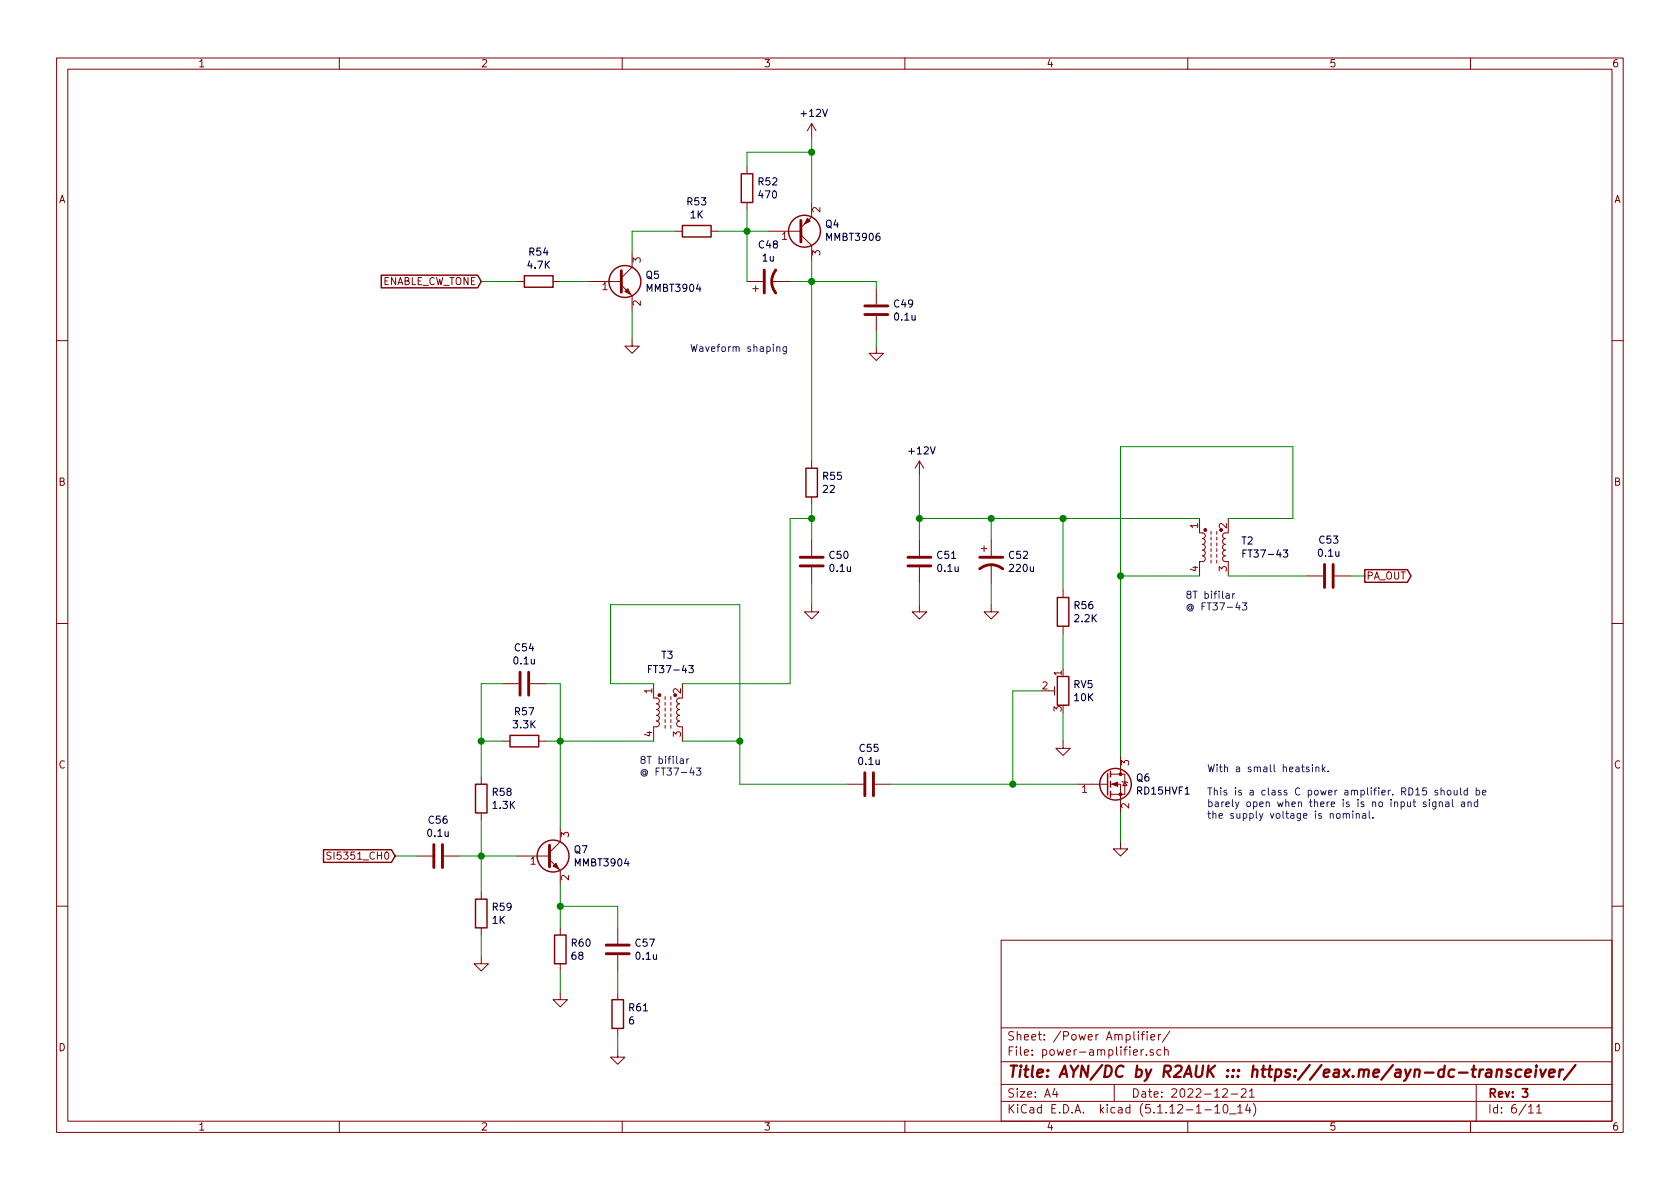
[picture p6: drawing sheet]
EESchema Schematic File Version 4
EELAYER 30 0
EELAYER END
$Descr A4 11693 8268
encoding utf-8
Sheet 6 11
Title "AYN/DC by R2AUK ::: https://eax.me/ayn-dc-transceiver/"
Date "2022-12-21"
Rev "3"
Comp ""
Comment1 ""
Comment2 ""
Comment3 ""
Comment4 ""
$EndDescr
Text GLabel 2750 5950 0    50   Input ~ 0
SI5351_CH0
Text GLabel 9500 4000 2    50   Output ~ 0
PA_OUT
$Comp
L Device:C C?
U 1 1
P 9250 4000
AR Path="/638B3032/637669BE" Ref="C?"  Part="1" 
AR Path="/63A3545E/637669BE" Ref="C?"  Part="1" 
AR Path="/63701EE5/637669BE" Ref="C53"  Part="1" 
F 0 "C53" V 8998 4000 50  0000 C CNN
F 1 "0.1u" V 9089 4000 50  0000 C CNN
F 2 "Capacitor_SMD:C_0805_2012Metric_Pad1.15x1.40mm_HandSolder" H 9288 3850 50  0001 C CNN
F 3 "~" H 9250 4000 50  0001 C CNN
	1    9250 4000
	0    1    1    0   
$EndComp
Wire Wire Line
	9500 4000 9400 4000
$Comp
L Transistor_BJT:MMBT3906 Q4
U 1 1
P 5550 1600
F 0 "Q4" H 5741 1554 50  0000 L CNN
F 1 "MMBT3906" H 5741 1645 50  0000 L CNN
F 2 "Package_TO_SOT_SMD:SOT-23" H 5750 1525 50  0001 L CIN
F 3 "https://www.fairchildsemi.com/datasheets/2N/2N3906.pdf" H 5550 1600 50  0001 L CNN
	1    5550 1600
	1    0    0    1   
$EndComp
$Comp
L Device:C C49
U 1 1
P 6100 2150
F 0 "C49" H 6215 2196 50  0000 L CNN
F 1 "0.1u" H 6215 2105 50  0000 L CNN
F 2 "Capacitor_SMD:C_0805_2012Metric_Pad1.15x1.40mm_HandSolder" H 6138 2000 50  0001 C CNN
F 3 "~" H 6100 2150 50  0001 C CNN
	1    6100 2150
	1    0    0    -1  
$EndComp
$Comp
L power:GND #PWR089
U 1 1
P 6100 2400
F 0 "#PWR089" H 6100 2150 50  0001 C CNN
F 1 "GND" H 6105 2227 50  0001 C CNN
F 2 "" H 6100 2400 50  0001 C CNN
F 3 "" H 6100 2400 50  0001 C CNN
	1    6100 2400
	1    0    0    -1  
$EndComp
Wire Wire Line
	6100 2000 6100 1950
Wire Wire Line
	6100 1950 5650 1950
Wire Wire Line
	6100 2400 6100 2300
Wire Wire Line
	5650 1400 5650 1050
Wire Wire Line
	5650 1050 5200 1050
Wire Wire Line
	5200 1050 5200 1150
Connection ~ 5650 1050
Wire Wire Line
	5650 1050 5650 950 
Wire Wire Line
	5350 1600 5200 1600
Wire Wire Line
	5200 1600 5200 1450
$Comp
L Device:CP1 C48
U 1 1
P 5350 1950
F 0 "C48" V 5602 1950 50  0000 C CNN
F 1 "1u" V 5511 1950 50  0000 C CNN
F 2 "Capacitor_SMD:CP_Elec_4x5.4" H 5350 1950 50  0001 C CNN
F 3 "~" H 5350 1950 50  0001 C CNN
	1    5350 1950
	0    -1   -1   0   
$EndComp
Wire Wire Line
	5200 1950 5200 1600
Connection ~ 5200 1600
Connection ~ 5650 1950
Wire Wire Line
	5650 1800 5650 1950
Wire Wire Line
	5650 1950 5500 1950
$Comp
L Device:R R53
U 1 1
P 4850 1600
F 0 "R53" V 4643 1600 50  0000 C CNN
F 1 "1K" V 4734 1600 50  0000 C CNN
F 2 "Resistor_SMD:R_0805_2012Metric_Pad1.15x1.40mm_HandSolder" V 4780 1600 50  0001 C CNN
F 3 "~" H 4850 1600 50  0001 C CNN
	1    4850 1600
	0    1    1    0   
$EndComp
$Comp
L Device:R R?
U 1 1
P 5200 1300
AR Path="/6376AB9B/637706ED" Ref="R?"  Part="1" 
AR Path="/638B3032/637706ED" Ref="R?"  Part="1" 
AR Path="/63A3545E/637706ED" Ref="R?"  Part="1" 
AR Path="/63701EE5/637706ED" Ref="R52"  Part="1" 
F 0 "R52" H 5270 1346 50  0000 L CNN
F 1 "470" H 5270 1255 50  0000 L CNN
F 2 "Resistor_SMD:R_0805_2012Metric_Pad1.15x1.40mm_HandSolder" V 5130 1300 50  0001 C CNN
F 3 "~" H 5200 1300 50  0001 C CNN
	1    5200 1300
	1    0    0    -1  
$EndComp
$Comp
L Device:R R54
U 1 1
P 3750 1950
F 0 "R54" V 3543 1950 50  0000 C CNN
F 1 "4.7K" V 3634 1950 50  0000 C CNN
F 2 "Resistor_SMD:R_0805_2012Metric_Pad1.15x1.40mm_HandSolder" V 3680 1950 50  0001 C CNN
F 3 "~" H 3750 1950 50  0001 C CNN
	1    3750 1950
	0    1    1    0   
$EndComp
$Comp
L power:GND #PWR088
U 1 1
P 4400 2350
F 0 "#PWR088" H 4400 2100 50  0001 C CNN
F 1 "GND" H 4405 2177 50  0001 C CNN
F 2 "" H 4400 2350 50  0001 C CNN
F 3 "" H 4400 2350 50  0001 C CNN
	1    4400 2350
	1    0    0    -1  
$EndComp
Wire Wire Line
	4400 2150 4400 2350
Wire Wire Line
	4400 1750 4400 1600
Wire Wire Line
	4400 1600 4700 1600
Wire Wire Line
	5000 1600 5200 1600
Wire Wire Line
	4100 1950 3900 1950
Text GLabel 3350 1950 0    50   Input ~ 0
ENABLE_CW_TONE
Wire Wire Line
	3350 1950 3600 1950
Text Notes 4450 5400 0    50   ~ 0
8T bifilar\n@ FT37-43
Text Notes 8250 4250 0    50   ~ 0
8T bifilar\n@ FT37-43
$Comp
L Device:Q_NMOS_GSD Q6
U 1 1
P 7700 5450
F 0 "Q6" H 7905 5496 50  0000 L CNN
F 1 "RD15HVF1" H 7905 5405 50  0000 L CNN
F 2 "Package_TO_SOT_THT:TO-220-3_Vertical" H 7900 5550 50  0001 C CNN
F 3 "~" H 7700 5450 50  0001 C CNN
	1    7700 5450
	1    0    0    -1  
$EndComp
Wire Wire Line
	7800 4000 7800 3100
Wire Wire Line
	6400 3600 6400 3300
$Comp
L power:+12V #PWR087
U 1 1
P 5650 950
F 0 "#PWR087" H 5650 800 50  0001 C CNN
F 1 "+12V" H 5665 1123 50  0000 C CNN
F 2 "" H 5650 950 50  0001 C CNN
F 3 "" H 5650 950 50  0001 C CNN
	1    5650 950 
	1    0    0    -1  
$EndComp
$Comp
L power:+12V #PWR090
U 1 1
P 6400 3300
F 0 "#PWR090" H 6400 3150 50  0001 C CNN
F 1 "+12V" H 6415 3473 50  0000 C CNN
F 2 "" H 6400 3300 50  0001 C CNN
F 3 "" H 6400 3300 50  0001 C CNN
	1    6400 3300
	1    0    0    -1  
$EndComp
$Comp
L Device:C C51
U 1 1
P 6400 3900
F 0 "C51" H 6515 3946 50  0000 L CNN
F 1 "0.1u" H 6515 3855 50  0000 L CNN
F 2 "Capacitor_SMD:C_0805_2012Metric_Pad1.15x1.40mm_HandSolder" H 6438 3750 50  0001 C CNN
F 3 "~" H 6400 3900 50  0001 C CNN
	1    6400 3900
	1    0    0    -1  
$EndComp
$Comp
L power:GND #PWR092
U 1 1
P 6400 4200
F 0 "#PWR092" H 6400 3950 50  0001 C CNN
F 1 "GND" H 6405 4027 50  0001 C CNN
F 2 "" H 6400 4200 50  0001 C CNN
F 3 "" H 6400 4200 50  0001 C CNN
	1    6400 4200
	1    0    0    -1  
$EndComp
$Comp
L power:GND #PWR095
U 1 1
P 7800 5850
F 0 "#PWR095" H 7800 5600 50  0001 C CNN
F 1 "GND" H 7805 5677 50  0001 C CNN
F 2 "" H 7800 5850 50  0001 C CNN
F 3 "" H 7800 5850 50  0001 C CNN
	1    7800 5850
	1    0    0    -1  
$EndComp
Wire Wire Line
	7800 5850 7800 5650
Wire Wire Line
	6400 4200 6400 4050
Wire Wire Line
	6400 3750 6400 3600
Connection ~ 6400 3600
$Comp
L Device:CP1 C52
U 1 1
P 6900 3900
F 0 "C52" H 7015 3946 50  0000 L CNN
F 1 "220u" H 7015 3855 50  0000 L CNN
F 2 "Capacitor_SMD:CP_Elec_8x10.5" H 6900 3900 50  0001 C CNN
F 3 "~" H 6900 3900 50  0001 C CNN
	1    6900 3900
	1    0    0    -1  
$EndComp
$Comp
L power:GND #PWR093
U 1 1
P 6900 4200
F 0 "#PWR093" H 6900 3950 50  0001 C CNN
F 1 "GND" H 6905 4027 50  0001 C CNN
F 2 "" H 6900 4200 50  0001 C CNN
F 3 "" H 6900 4200 50  0001 C CNN
	1    6900 4200
	1    0    0    -1  
$EndComp
Wire Wire Line
	6900 4200 6900 4050
Wire Wire Line
	6900 3750 6900 3600
Connection ~ 6900 3600
Wire Wire Line
	6900 3600 6400 3600
$Comp
L Device:R_POT_TRIM RV?
U 1 1
P 7400 4800
AR Path="/6376AB9B/636B6F8A" Ref="RV?"  Part="1" 
AR Path="/63701EE5/636B6F8A" Ref="RV5"  Part="1" 
F 0 "RV5" H 7331 4846 50  0000 R CNN
F 1 "10K" H 7331 4755 50  0000 R CNN
F 2 "Potentiometer_THT:Potentiometer_Bourns_3296W_Vertical" H 7400 4800 50  0001 C CNN
F 3 "~" H 7400 4800 50  0001 C CNN
	1    7400 4800
	-1   0    0    -1  
$EndComp
$Comp
L Device:R R?
U 1 1
P 7400 4250
AR Path="/6376AB9B/636B949A" Ref="R?"  Part="1" 
AR Path="/638B3032/636B949A" Ref="R?"  Part="1" 
AR Path="/63A3545E/636B949A" Ref="R?"  Part="1" 
AR Path="/63701EE5/636B949A" Ref="R56"  Part="1" 
F 0 "R56" H 7470 4296 50  0000 L CNN
F 1 "2.2K" H 7470 4205 50  0000 L CNN
F 2 "Resistor_SMD:R_0805_2012Metric_Pad1.15x1.40mm_HandSolder" V 7330 4250 50  0001 C CNN
F 3 "~" H 7400 4250 50  0001 C CNN
	1    7400 4250
	1    0    0    -1  
$EndComp
$Comp
L power:GND #PWR094
U 1 1
P 7400 5150
F 0 "#PWR094" H 7400 4900 50  0001 C CNN
F 1 "GND" H 7405 4977 50  0001 C CNN
F 2 "" H 7400 5150 50  0001 C CNN
F 3 "" H 7400 5150 50  0001 C CNN
	1    7400 5150
	1    0    0    -1  
$EndComp
Wire Wire Line
	7400 5150 7400 4950
Wire Wire Line
	7400 4650 7400 4400
Wire Wire Line
	7400 4100 7400 3600
Connection ~ 7400 3600
Wire Wire Line
	7400 3600 6900 3600
Wire Wire Line
	7800 4000 7800 5250
Connection ~ 7800 4000
Text Notes 8400 5700 0    50   ~ 0
With a small heatsink.\n\nThis is a class C power amplifier. RD15 should be\nbarely open when there is is no input signal and\nthe supply voltage is nominal.
$Comp
L Device:C C?
U 1 1
P 6050 5450
AR Path="/638B3032/636BF091" Ref="C?"  Part="1" 
AR Path="/63A3545E/636BF091" Ref="C?"  Part="1" 
AR Path="/63701EE5/636BF091" Ref="C55"  Part="1" 
F 0 "C55" V 5798 5450 50  0000 C CNN
F 1 "0.1u" V 5889 5450 50  0000 C CNN
F 2 "Capacitor_SMD:C_0805_2012Metric_Pad1.15x1.40mm_HandSolder" H 6088 5300 50  0001 C CNN
F 3 "~" H 6050 5450 50  0001 C CNN
	1    6050 5450
	0    1    1    0   
$EndComp
Wire Wire Line
	7250 4800 7050 4800
Wire Wire Line
	7050 4800 7050 5450
Connection ~ 7050 5450
Wire Wire Line
	7050 5450 7500 5450
$Comp
L Device:R R?
U 1 1
P 5650 3350
AR Path="/6376AB9B/636C8061" Ref="R?"  Part="1" 
AR Path="/638B3032/636C8061" Ref="R?"  Part="1" 
AR Path="/63A3545E/636C8061" Ref="R?"  Part="1" 
AR Path="/63701EE5/636C8061" Ref="R55"  Part="1" 
F 0 "R55" H 5720 3396 50  0000 L CNN
F 1 "22" H 5720 3305 50  0000 L CNN
F 2 "Resistor_SMD:R_0805_2012Metric_Pad1.15x1.40mm_HandSolder" V 5580 3350 50  0001 C CNN
F 3 "~" H 5650 3350 50  0001 C CNN
	1    5650 3350
	1    0    0    -1  
$EndComp
$Comp
L Device:C C50
U 1 1
P 5650 3900
F 0 "C50" H 5765 3946 50  0000 L CNN
F 1 "0.1u" H 5765 3855 50  0000 L CNN
F 2 "Capacitor_SMD:C_0805_2012Metric_Pad1.15x1.40mm_HandSolder" H 5688 3750 50  0001 C CNN
F 3 "~" H 5650 3900 50  0001 C CNN
	1    5650 3900
	1    0    0    -1  
$EndComp
$Comp
L power:GND #PWR091
U 1 1
P 5650 4200
F 0 "#PWR091" H 5650 3950 50  0001 C CNN
F 1 "GND" H 5655 4027 50  0001 C CNN
F 2 "" H 5650 4200 50  0001 C CNN
F 3 "" H 5650 4200 50  0001 C CNN
	1    5650 4200
	1    0    0    -1  
$EndComp
Wire Wire Line
	5650 4200 5650 4050
Wire Wire Line
	5650 3750 5650 3600
Wire Wire Line
	5650 1950 5650 3200
Wire Wire Line
	5500 3600 5650 3600
Connection ~ 5650 3600
Wire Wire Line
	5650 3600 5650 3500
Wire Wire Line
	4250 4200 5150 4200
Wire Wire Line
	5150 4200 5150 5150
$Comp
L Transistor_BJT:MMBT3904 Q5
U 1 1
P 4300 1950
F 0 "Q5" H 4491 1996 50  0000 L CNN
F 1 "MMBT3904" H 4491 1905 50  0000 L CNN
F 2 "Package_TO_SOT_SMD:SOT-23" H 4500 1875 50  0001 L CIN
F 3 "https://www.fairchildsemi.com/datasheets/2N/2N3904.pdf" H 4300 1950 50  0001 L CNN
	1    4300 1950
	1    0    0    -1  
$EndComp
$Comp
L Transistor_BJT:MMBT3904 Q7
U 1 1
P 3800 5950
F 0 "Q7" H 3991 5996 50  0000 L CNN
F 1 "MMBT3904" H 3991 5905 50  0000 L CNN
F 2 "Package_TO_SOT_SMD:SOT-23" H 4000 5875 50  0001 L CIN
F 3 "https://www.fairchildsemi.com/datasheets/2N/2N3904.pdf" H 3800 5950 50  0001 L CNN
	1    3800 5950
	1    0    0    -1  
$EndComp
$Comp
L Device:R R57
U 1 1
P 3650 5150
F 0 "R57" V 3443 5150 50  0000 C CNN
F 1 "3.3K" V 3534 5150 50  0000 C CNN
F 2 "Resistor_SMD:R_0805_2012Metric_Pad1.15x1.40mm_HandSolder" V 3580 5150 50  0001 C CNN
F 3 "~" H 3650 5150 50  0001 C CNN
	1    3650 5150
	0    1    1    0   
$EndComp
$Comp
L Device:C C?
U 1 1
P 3650 4750
AR Path="/638B3032/636DB8BD" Ref="C?"  Part="1" 
AR Path="/63A3545E/636DB8BD" Ref="C?"  Part="1" 
AR Path="/63701EE5/636DB8BD" Ref="C54"  Part="1" 
F 0 "C54" V 3398 4750 50  0000 C CNN
F 1 "0.1u" V 3489 4750 50  0000 C CNN
F 2 "Capacitor_SMD:C_0805_2012Metric_Pad1.15x1.40mm_HandSolder" H 3688 4600 50  0001 C CNN
F 3 "~" H 3650 4750 50  0001 C CNN
	1    3650 4750
	0    1    1    0   
$EndComp
$Comp
L Device:R R?
U 1 1
P 3350 5550
AR Path="/6376AB9B/636DD364" Ref="R?"  Part="1" 
AR Path="/638B3032/636DD364" Ref="R?"  Part="1" 
AR Path="/63A3545E/636DD364" Ref="R?"  Part="1" 
AR Path="/63701EE5/636DD364" Ref="R58"  Part="1" 
F 0 "R58" H 3420 5596 50  0000 L CNN
F 1 "1.3K" H 3420 5505 50  0000 L CNN
F 2 "Resistor_SMD:R_0805_2012Metric_Pad1.15x1.40mm_HandSolder" V 3280 5550 50  0001 C CNN
F 3 "~" H 3350 5550 50  0001 C CNN
	1    3350 5550
	1    0    0    -1  
$EndComp
Wire Wire Line
	3900 5750 3900 5150
Wire Wire Line
	3900 4750 3800 4750
Wire Wire Line
	3350 5700 3350 5950
Wire Wire Line
	3800 5150 3900 5150
Connection ~ 3900 5150
Wire Wire Line
	3900 5150 3900 4750
Wire Wire Line
	3350 4750 3350 5150
Wire Wire Line
	3350 4750 3500 4750
Wire Wire Line
	3500 5150 3350 5150
Connection ~ 3350 5150
Wire Wire Line
	3350 5150 3350 5400
Wire Wire Line
	3350 5950 3600 5950
$Comp
L Device:R R?
U 1 1
P 3350 6350
AR Path="/6376AB9B/636EDC19" Ref="R?"  Part="1" 
AR Path="/638B3032/636EDC19" Ref="R?"  Part="1" 
AR Path="/63A3545E/636EDC19" Ref="R?"  Part="1" 
AR Path="/63701EE5/636EDC19" Ref="R59"  Part="1" 
F 0 "R59" H 3420 6396 50  0000 L CNN
F 1 "1K" H 3420 6305 50  0000 L CNN
F 2 "Resistor_SMD:R_0805_2012Metric_Pad1.15x1.40mm_HandSolder" V 3280 6350 50  0001 C CNN
F 3 "~" H 3350 6350 50  0001 C CNN
	1    3350 6350
	1    0    0    -1  
$EndComp
$Comp
L Device:R R?
U 1 1
P 3900 6600
AR Path="/6376AB9B/636EF81F" Ref="R?"  Part="1" 
AR Path="/638B3032/636EF81F" Ref="R?"  Part="1" 
AR Path="/63A3545E/636EF81F" Ref="R?"  Part="1" 
AR Path="/63701EE5/636EF81F" Ref="R60"  Part="1" 
F 0 "R60" H 3970 6646 50  0000 L CNN
F 1 "68" H 3970 6555 50  0000 L CNN
F 2 "Resistor_SMD:R_0805_2012Metric_Pad1.15x1.40mm_HandSolder" V 3830 6600 50  0001 C CNN
F 3 "~" H 3900 6600 50  0001 C CNN
	1    3900 6600
	1    0    0    -1  
$EndComp
$Comp
L Device:C C57
U 1 1
P 4300 6600
F 0 "C57" H 4415 6646 50  0000 L CNN
F 1 "0.1u" H 4415 6555 50  0000 L CNN
F 2 "Capacitor_SMD:C_0805_2012Metric_Pad1.15x1.40mm_HandSolder" H 4338 6450 50  0001 C CNN
F 3 "~" H 4300 6600 50  0001 C CNN
	1    4300 6600
	1    0    0    -1  
$EndComp
$Comp
L Device:R R?
U 1 1
P 4300 7050
AR Path="/6376AB9B/636F0565" Ref="R?"  Part="1" 
AR Path="/638B3032/636F0565" Ref="R?"  Part="1" 
AR Path="/63A3545E/636F0565" Ref="R?"  Part="1" 
AR Path="/63701EE5/636F0565" Ref="R61"  Part="1" 
F 0 "R61" H 4370 7096 50  0000 L CNN
F 1 "6" H 4370 7005 50  0000 L CNN
F 2 "Resistor_SMD:R_0805_2012Metric_Pad1.15x1.40mm_HandSolder" V 4230 7050 50  0001 C CNN
F 3 "~" H 4300 7050 50  0001 C CNN
	1    4300 7050
	1    0    0    -1  
$EndComp
Wire Wire Line
	6200 5450 7050 5450
Wire Wire Line
	5150 5450 5900 5450
$Comp
L Device:C C?
U 1 1
P 3050 5950
AR Path="/638B3032/636F7290" Ref="C?"  Part="1" 
AR Path="/63A3545E/636F7290" Ref="C?"  Part="1" 
AR Path="/63701EE5/636F7290" Ref="C56"  Part="1" 
F 0 "C56" V 2798 5950 50  0000 C CNN
F 1 "0.1u" V 2889 5950 50  0000 C CNN
F 2 "Capacitor_SMD:C_0805_2012Metric_Pad1.15x1.40mm_HandSolder" H 3088 5800 50  0001 C CNN
F 3 "~" H 3050 5950 50  0001 C CNN
	1    3050 5950
	0    1    1    0   
$EndComp
Wire Wire Line
	2750 5950 2900 5950
Wire Wire Line
	3200 5950 3350 5950
Connection ~ 3350 5950
$Comp
L power:GND #PWR098
U 1 1
P 4300 7300
F 0 "#PWR098" H 4300 7050 50  0001 C CNN
F 1 "GND" H 4305 7127 50  0001 C CNN
F 2 "" H 4300 7300 50  0001 C CNN
F 3 "" H 4300 7300 50  0001 C CNN
	1    4300 7300
	1    0    0    -1  
$EndComp
$Comp
L power:GND #PWR097
U 1 1
P 3900 6900
F 0 "#PWR097" H 3900 6650 50  0001 C CNN
F 1 "GND" H 3905 6727 50  0001 C CNN
F 2 "" H 3900 6900 50  0001 C CNN
F 3 "" H 3900 6900 50  0001 C CNN
	1    3900 6900
	1    0    0    -1  
$EndComp
$Comp
L power:GND #PWR096
U 1 1
P 3350 6650
F 0 "#PWR096" H 3350 6400 50  0001 C CNN
F 1 "GND" H 3355 6477 50  0001 C CNN
F 2 "" H 3350 6650 50  0001 C CNN
F 3 "" H 3350 6650 50  0001 C CNN
	1    3350 6650
	1    0    0    -1  
$EndComp
Wire Wire Line
	3350 6650 3350 6500
Wire Wire Line
	3350 6200 3350 5950
Wire Wire Line
	3900 6150 3900 6300
Wire Wire Line
	3900 6750 3900 6900
Wire Wire Line
	4300 7300 4300 7200
Wire Wire Line
	4300 6900 4300 6750
Wire Wire Line
	4300 6450 4300 6300
Wire Wire Line
	4300 6300 3900 6300
Connection ~ 3900 6300
Wire Wire Line
	3900 6300 3900 6450
Wire Wire Line
	4250 4200 4250 4750
Wire Wire Line
	5500 4750 5500 3600
Connection ~ 5150 5150
Wire Wire Line
	5150 5150 5150 5450
Wire Wire Line
	9000 3600 9000 3100
Wire Wire Line
	7800 3100 9000 3100
$Comp
L Device:L_Core_Ferrite_Coupled_1423 T?
U 1 1
P 4650 4950
AR Path="/639CF160/63D52A9D" Ref="T?"  Part="1" 
AR Path="/63701EE5/63D52A9D" Ref="T3"  Part="1" 
F 0 "T3" V 4250 5000 50  0000 R CNN
F 1 "FT37-43" V 4350 5100 50  0000 R CNN
F 2 "Package_DIP:DIP-4_W7.62mm" H 4650 4950 50  0001 C CNN
F 3 "~" H 4650 4950 50  0001 C CNN
	1    4650 4950
	0    -1   1    0   
$EndComp
Wire Wire Line
	4550 4750 4250 4750
Wire Wire Line
	4750 4750 5500 4750
Wire Wire Line
	4750 5150 5150 5150
Wire Wire Line
	3900 5150 4550 5150
$Comp
L Device:L_Core_Ferrite_Coupled_1423 T?
U 1 1
P 8450 3800
AR Path="/639CF160/63D624D2" Ref="T?"  Part="1" 
AR Path="/63701EE5/63D624D2" Ref="T2"  Part="1" 
F 0 "T2" V 8404 3612 50  0000 R CNN
F 1 "FT37-43" V 8495 3612 50  0000 R CNN
F 2 "Package_DIP:DIP-4_W7.62mm" H 8450 3800 50  0001 C CNN
F 3 "~" H 8450 3800 50  0001 C CNN
	1    8450 3800
	0    -1   1    0   
$EndComp
Wire Wire Line
	8550 4000 9100 4000
Wire Wire Line
	8550 3600 9000 3600
Wire Wire Line
	7400 3600 8350 3600
Wire Wire Line
	7800 4000 8350 4000
Text Notes 4800 2450 0    50   ~ 0
Waveform shaping
$EndSCHEMATC
